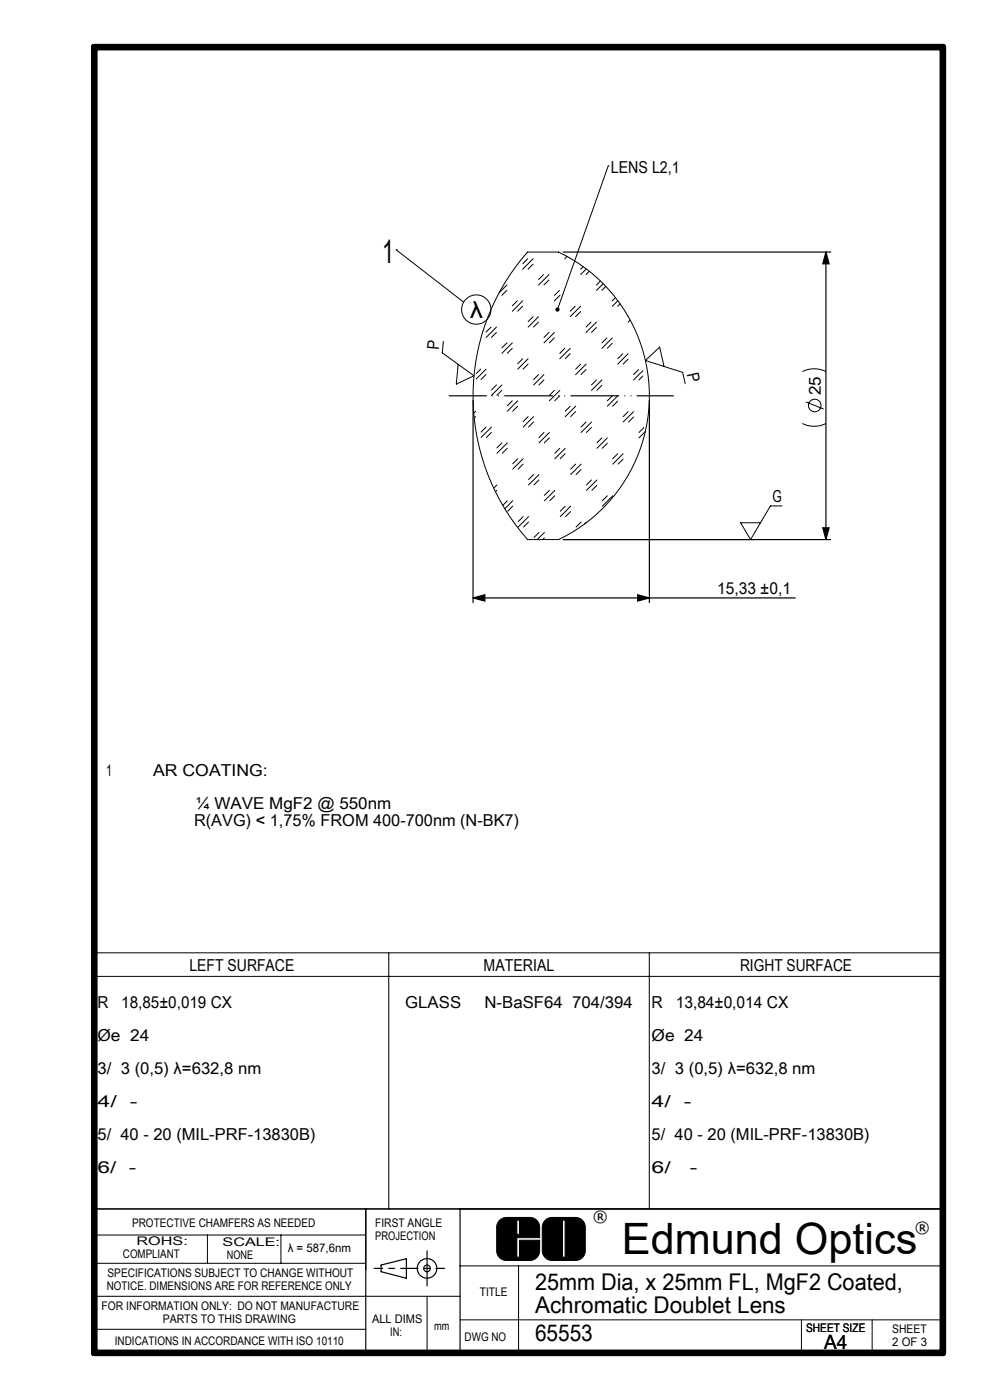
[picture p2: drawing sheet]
<svg xmlns="http://www.w3.org/2000/svg" width="210mm" height="297mm" viewBox="0 0 210 297" stroke-linecap="round" stroke-linejoin="round" font-family="sans-serif">
<g fill="none" stroke="#000" stroke-width=".21">
<path d="M129 35.2h.1M129 35.2l-10.7 30.5M84 53h.1M84 53l14.3 11.1M111.9 53.5h6.6a33.8 33.8 0 0 1 19.2 30.5 33.8 33.8 0 0 1-19.2 30.5h-6.6a46 46 0 0 1 0-61zM111.9 54.9l-1 1.1M113.1 56l-1.1 1.1M113.1 54.9l-2.2 2.2M115.3 58.3l-1.1 1M116.4 59.4l-1 1.1M116.4 58.3l-2.2 2.2M120.3 54.4l-.5 .5"/>
<path d="M121 54.8l-.1 .1M123.7 56.6l-.5 .5M124.4 57l-1.2 1.3M125 57.5l-.7 .7M127.4 59.6l-.9 .9M94 72.4l-.2 2.5 6.7 4.8-3.7 1.8 .4-4.2M102 78.3l-1 1M103.1 79.5l-1.1 1M103.1 78.3l-2.1 2.1M104.2 69.4l-1.1 1M105.3 70.5l-1.1 1.1M105.3 69.4l-2.2 2.2"/>
<path d="M107.5 61.6l-1 1.1M107.5 60.5l-1.6 1.6M107.5 72.7l-1 1.1M108.7 73.9l-1.1 1M108.7 72.7l-2.2 2.3M109.7 63.8l-1 1.1M110.9 65l-1.1 1M110.9 63.8l-2.2 2.2M110.9 76.1l-1.1 1.1M112 77.2l-1 1.1M112 76.1l-2.2 2.2M113.1 67.2l-1.1 1"/>
<path d="M114.2 68.3l-1 1.1M114.2 67.2l-2.2 2.2M114.2 79.5l-1 1M115.4 79.5l-2.2 2.2M116.4 70.5l-1 1.1M117.6 71.7l-1.1 1M117.6 70.5l-2.2 2.2M118.7 61.6l-1.1 1.1M118.8 62.6l-1.2 1.2M119.8 73.9l-1.1 1.1M120.9 75l-1 1.1M121 73.9l-2.3 2.2"/>
<path d="M122 65l-1 1M123.2 66.1l-1.1 1.1M123.2 65l-2.2 2.2M123.2 77.3l-1.1 1M124.3 78.4l-1.1 1.1M124.3 77.3l-2.2 2.2M125.4 68.3l-1.1 1.1M126.5 69.5l-1 1M126.5 68.3l-2.2 2.2M128 60.2l-1.5 1.4M128.5 60.8l-.8 .8M128.7 71.7l-1 1"/>
<path d="M129.9 72.8l-1.1 1.1M129.9 71.7l-2.2 2.2M130.6 63.1l-.7 .7M131.1 63.8l-1.2 1.2M131.5 64.4l-.5 .6M132.1 75l-1.1 1.1M133.2 76.2l-1 1M133.2 75l-2.2 2.3M133.3 67.2h-.1M133.7 67.9l-.5 .4M135.5 78.4l-1.1 1.1M136.4 78.6l-2 2"/>
<path d="M136.4 79.8l-.9 .8M140.9 77.7l-1-4.1-3 2.9 7.9 2.5 .5 2.4M170.2 78.8a5.6 5.6 0 0 1 5 0M100.9 88.4l-.3 .3M100.9 87.2l-.4 .4M103.1 90.6l-1.1 1.1M104.2 91.7l-1 1.1M104.3 90.6l-2.3 2.2M105.3 81.7l-1 1M106.5 82.8l-1.1 1.1M106.5 81.7l-2.2 2.2M106.5 94l-1.1 1"/>
<path d="M107.6 95.1l-1.1 1.1M107.6 94l-2.2 2.2M108.7 85l-1.1 1.1M109.8 86.2l-1 1M109.8 85l-2.2 2.2M109.8 97.3l-1 1.1M111 98.5l-1.1 1M111 97.3l-2.2 2.2M112 88.4l-1 1M113.2 89.5l-1.1 1.1M113.2 88.4l-2.2 2.2M115.4 80.6l-1.1 1.1"/>
<path d="M115.4 91.7l-1.1 1.1M116.5 92.9l-1 1M116.5 91.7l-2.2 2.3M117.6 82.8l-1.1 1.1M118.7 84l-1 1M118.7 82.8l-2.2 2.2M118.7 95.1l-1 1.1M119.9 96.2l-1.1 1.1M119.9 95.1l-2.2 2.2M121 86.2l-1.1 1M122.1 87.3l-1.1 1.1M122.1 86.2l-2.2 2.2"/>
<path d="M122.1 98.5l-1.1 1M123.2 99.6l-1 1.1M123.3 98.5l-2.3 2.2M124.3 89.5l-1 1.1M125.5 90.7l-1.1 1M125.5 89.5l-2.2 2.2M126.5 80.6l-1 1.1M127.7 81.8l-1.1 1M127.7 80.6l-2.2 2.2M127.7 92.9l-1.1 1.1M128.8 94l-1 1.1M128.8 92.9l-2.2 2.2"/>
<path d="M129.9 84l-1.1 1M131 85.1l-1 1.1M131 84l-2.2 2.2M131 96.3l-1 1M132.2 97.4l-1.1 1.1M132.2 96.3l-2.2 2.2M133.2 87.3l-1 1.1M134.4 88.5l-1.1 1M134.4 87.3l-2.2 2.2M136.6 90.7l-1.1 1M136.9 91.5l-1.4 1.4M170.2 89.8a5.6 5.6 0 0 0 5 0"/>
<path d="M170.9 85.3l3.8 1.5M105.4 104l-.3 .3M105.4 102.9l-.7 .7M107.6 106.2l-1 1M108.8 107.4l-1.1 1M108.8 106.2l-1.7 1.7M111 109.6l-1.1 1.1M112.1 110.7l-1 1.1M112.1 109.6l-2.2 2.2M113.2 100.7l-1.1 1M114.3 101.8l-1 1.1M114.3 100.7l-2.2 2.2"/>
<path d="M114.3 113l-1 1M115.5 114.1l-.4 .4M115.5 113l-1.5 1.5M116.5 104l-1 1.1M117.7 105.2l-1.1 1M117.7 104l-2.2 2.2M119.5 114.5h40.7M119.9 107.4l-1.1 1.1M121 108.5l-1 1.1M121 107.4l-2.2 2.2M123.3 110.8l-1.1 1M124.4 110.8l-.4 .4"/>
<path d="M125.5 101.8l-1.1 1.1M126.6 103l-1.1 1M126.6 101.8l-2.2 2.2M128.8 105.2l-1 1M130 105.2l-2.2 2.2M165.9 107.3h-2.5l-4.2 7.2-2.1-3.6h4.2M20.2 202.1h179.8v54.4h-179.8zM20.2 207.1h179.8M82.5 202.1v54.4M137.7 202.1v54.4M105.9 259a2.07 2.07 0 0 1 1.5-.7h5a2.07 2.07 0 0 1 2.1 2v2.3h-4.9v4.1h.6v-3.6h4.3v2.2a2.07 2.07 0 0 1-2.1 2.1h-5a2.07 2.07 0 0 1-2-2.1v-5.2zM109.6 258.8h.6v3.1h-.6z"/>
<path d="M115.7 258.8l1.2-.5h5.2a2.07 2.07 0 0 1 2.1 2v5a2.07 2.07 0 0 1-2.1 2.1h-5a2.07 2.07 0 0 1-2.1-2.1v-5a2.07 2.07 0 0 1 .7-1.5zM119.3 258.8h.6v7.9h-.6zM20 268h57.6M20 262h57.6M44 262v6M59.6 262v6M90.6 275v12M97.6 268.5h102.4M97.6 275h-77.6M110 268.5v18.5M20 282h57.6M97.6 280h102.4"/>
<path d="M97.6 287.1h101.4M170 280v7M185 280v7.1"/>
<circle cx="101" cy="65.7" r="3.1"/>
<circle cx="172.8" cy="86" r="1.33"/>
</g>
<g fill="none" stroke="#000" stroke-width=".25">
<path d="M119.5 53.5h56.7M175.2 53.5l.7 2.5h-1.4zM175.2 53.5v61M100.3 85v42.8M137.7 85v42.8M119.5 114.5h56.7M174.5 112h1.4l-.7 2.5zM100.3 126.8l2.5-.6v1.3zM100.3 126.8h68.4M135.2 126.2l2.5 .6-2.5 .7zM20 256.5h180M77.6 256.5v30.5"/>
<path d="M97.6 256.5v30.6M80.8 268.4l5.4-1.4v4.2l-5.4-1.4zM90.6 265.4v7.4"/>
<circle cx="90.6" cy="269.1" r=".71"/>
<circle cx="90.6" cy="269.1" r="2.07"/>
</g>
<path d="M20 10h180v277h-180z" fill="none" stroke="#000" stroke-width="1.4"/>
<path d="M109.6 258.8v3.1h.6v-3.1zM106 258.9l.6-.4 .7-.2h5.1l.8 .2 .7 .4 .5 1.1 .1 2.6h-4.9v4.1h.6v-3.6h4.3l-.1 2.6-.6 1.1-.6 .4-.6 .2h-5.2l-.8-.2-.7-.4-.4-.6-.1-.7v-5.2l.1-.7zM119.3 258.8v7.9h.6v-7.9zM115.7 258.9l.6-.4 .6-.2h5.2l.8 .2 .7 .4 .4 .6 .1 .7 .1 5.1-.2 .9-.5 .6-.6 .4-.7 .2h-5.1l-.8-.2-.7-.4-.4-.6-.2-.7v-5.2l.2-.8z" fill-rule="evenodd" fill="#000"/>
<path d="M95.3 84h47.5" fill="none" stroke="#000" stroke-width=".25" stroke-dasharray="10.2 1.3 0 1.3 0 1.3" stroke-dashoffset="2.2"/>
<path d="M79.3 269.1h7.5M94.3 269.1h-7.5" fill="none" stroke="#000" stroke-width=".25" stroke-dasharray="30.5 1.3 1.3 1.3" stroke-dashoffset="28.6"/>
<g fill="#000">
<path d="M117.9 65.4a.45 .45 0 0 1 .8 .2 .45 .45 0 0 1-.6 .5l.2-.4-.3 .4-.2-.4z"/>
<path d="M175.2 53.5l.7 2.5h-1.4zM174.5 112h1.4l-.7 2.5z"/>
<path d="M135.2 126.2l2.5 .6-2.5 .7zM100.3 126.8l2.5-.6v1.3z"/>
</g>
<text font-size="9.2" x="131.9" y="266">Edmund Optics</text>
<text font-size="7.1" x="81.1" y="55.9">1</text>
<g font-size="4.9">
<text x="99.6" y="67.4">λ</text>
<text x="113.5" y="273.6">25mm Dia, x 25mm FL, MgF2 Coated,</text>
<text x="113.5" y="278.5">Achromatic Doublet Lens</text>
<text x="113.5" y="284.5">65553</text>
</g>
<text font-size="4.2" x="174.8" y="286.2">A4</text>
<g font-size="3.5">
<text x="129.6" y="36.6">LENS L2,1</text>
<text x="93.1" y="74.3" transform="rotate(-85 93.1 74.3)">P</text>
<text x="145.7" y="79.3" transform="rotate(77 145.7 79.3)">P</text>
<text x="174.1" y="83.8" transform="rotate(-90 174.1 83.8)">25</text>
<text x="163.9" y="106.5">G</text>
<text x="152.1" y="126">15,33 ±0,1</text>
<text x="22.5" y="164.7">1</text>
<text x="32.5" y="164.7">AR COATING:</text>
<text x="41.5" y="171.7">¼ WAVE MgF2 @ 550nm</text>
<text x="41.2" y="175.2">R(AVG) &lt; 1,75% FROM 400-700nm (N-BK7)</text>
<text x="40.2" y="205.9">LEFT SURFACE</text>
<text x="102.6" y="205.9">MATERIAL</text>
<text x="157" y="205.9">RIGHT SURFACE</text>
<text x="20.7" y="213.8">R</text>
<text x="25.7" y="213.8">18,85±0,019 CX</text>
<text x="86" y="213.8">GLASS</text>
<text x="102.8" y="213.8">N-BaSF64 704/394</text>
<text x="138.2" y="213.8">R</text>
<text x="143.3" y="213.8">13,84±0,014 CX</text>
<text x="20.7" y="220.8">Øe 24</text>
<text x="138.2" y="220.8">Øe 24</text>
<text x="20.7" y="227.8">3/ 3 (0,5) λ=632,8 nm</text>
<text x="138.2" y="227.8">3/ 3 (0,5) λ=632,8 nm</text>
<text x="20.7" y="234.8">4/</text>
<text x="27.5" y="234.8">-</text>
<text x="138.2" y="234.8">4/</text>
<text x="145.1" y="234.8">-</text>
<text x="20.7" y="241.8">5/ 40 - 20 (MIL-PRF-13830B)</text>
<text x="138.2" y="241.8">5/ 40 - 20 (MIL-PRF-13830B)</text>
<text x="20.7" y="248.8">6/</text>
<text x="27.3" y="248.8">-</text>
<text x="138.2" y="248.8">6/</text>
<text x="146.4" y="248.8">-</text>
</g>
<g font-size="3.3">
<text x="125.8" y="259.3">®</text>
<text x="194.1" y="261.5">®</text>
</g>
<g font-size="2.5">
<text x="28" y="260.3">PROTECTIVE CHAMFERS AS NEEDED</text>
<text x="79.6" y="260.3">FIRST ANGLE</text>
<text x="79.6" y="263.1">PROJECTION</text>
<text x="26.1" y="267">COMPLIANT</text>
<text x="29" y="264.2">ROHS:</text>
<text x="47.2" y="264.3">SCALE:</text>
<text x="48.1" y="267.1">NONE</text>
<text x="61" y="265.7">λ = 587,6nm</text>
<text x="22.6" y="273.6">NOTICE. DIMENSIONS ARE FOR REFERENCE ONLY</text>
<text x="22.8" y="270.8">SPECIFICATIONS SUBJECT TO CHANGE WITHOUT</text>
<text x="101.8" y="274.9">TITLE</text>
<text x="21.6" y="277.9">FOR INFORMATION ONLY: DO NOT MANUFACTURE</text>
<text x="34.5" y="280.7">PARTS TO THIS DRAWING</text>
<text x="78.9" y="280.7">ALL DIMS</text>
<text x="24.3" y="285.3">INDICATIONS IN ACCORDANCE WITH ISO 10110</text>
<text x="82.8" y="283.5">IN:</text>
<text x="92.1" y="282.1">mm</text>
<text x="98.6" y="284.4">DWG NO</text>
<text x="171" y="282.6">SHEET SIZE</text>
<text x="189.3" y="282.8">SHEET</text>
<text x="189.3" y="285.6">2 OF 3</text>
</g>
</svg>
